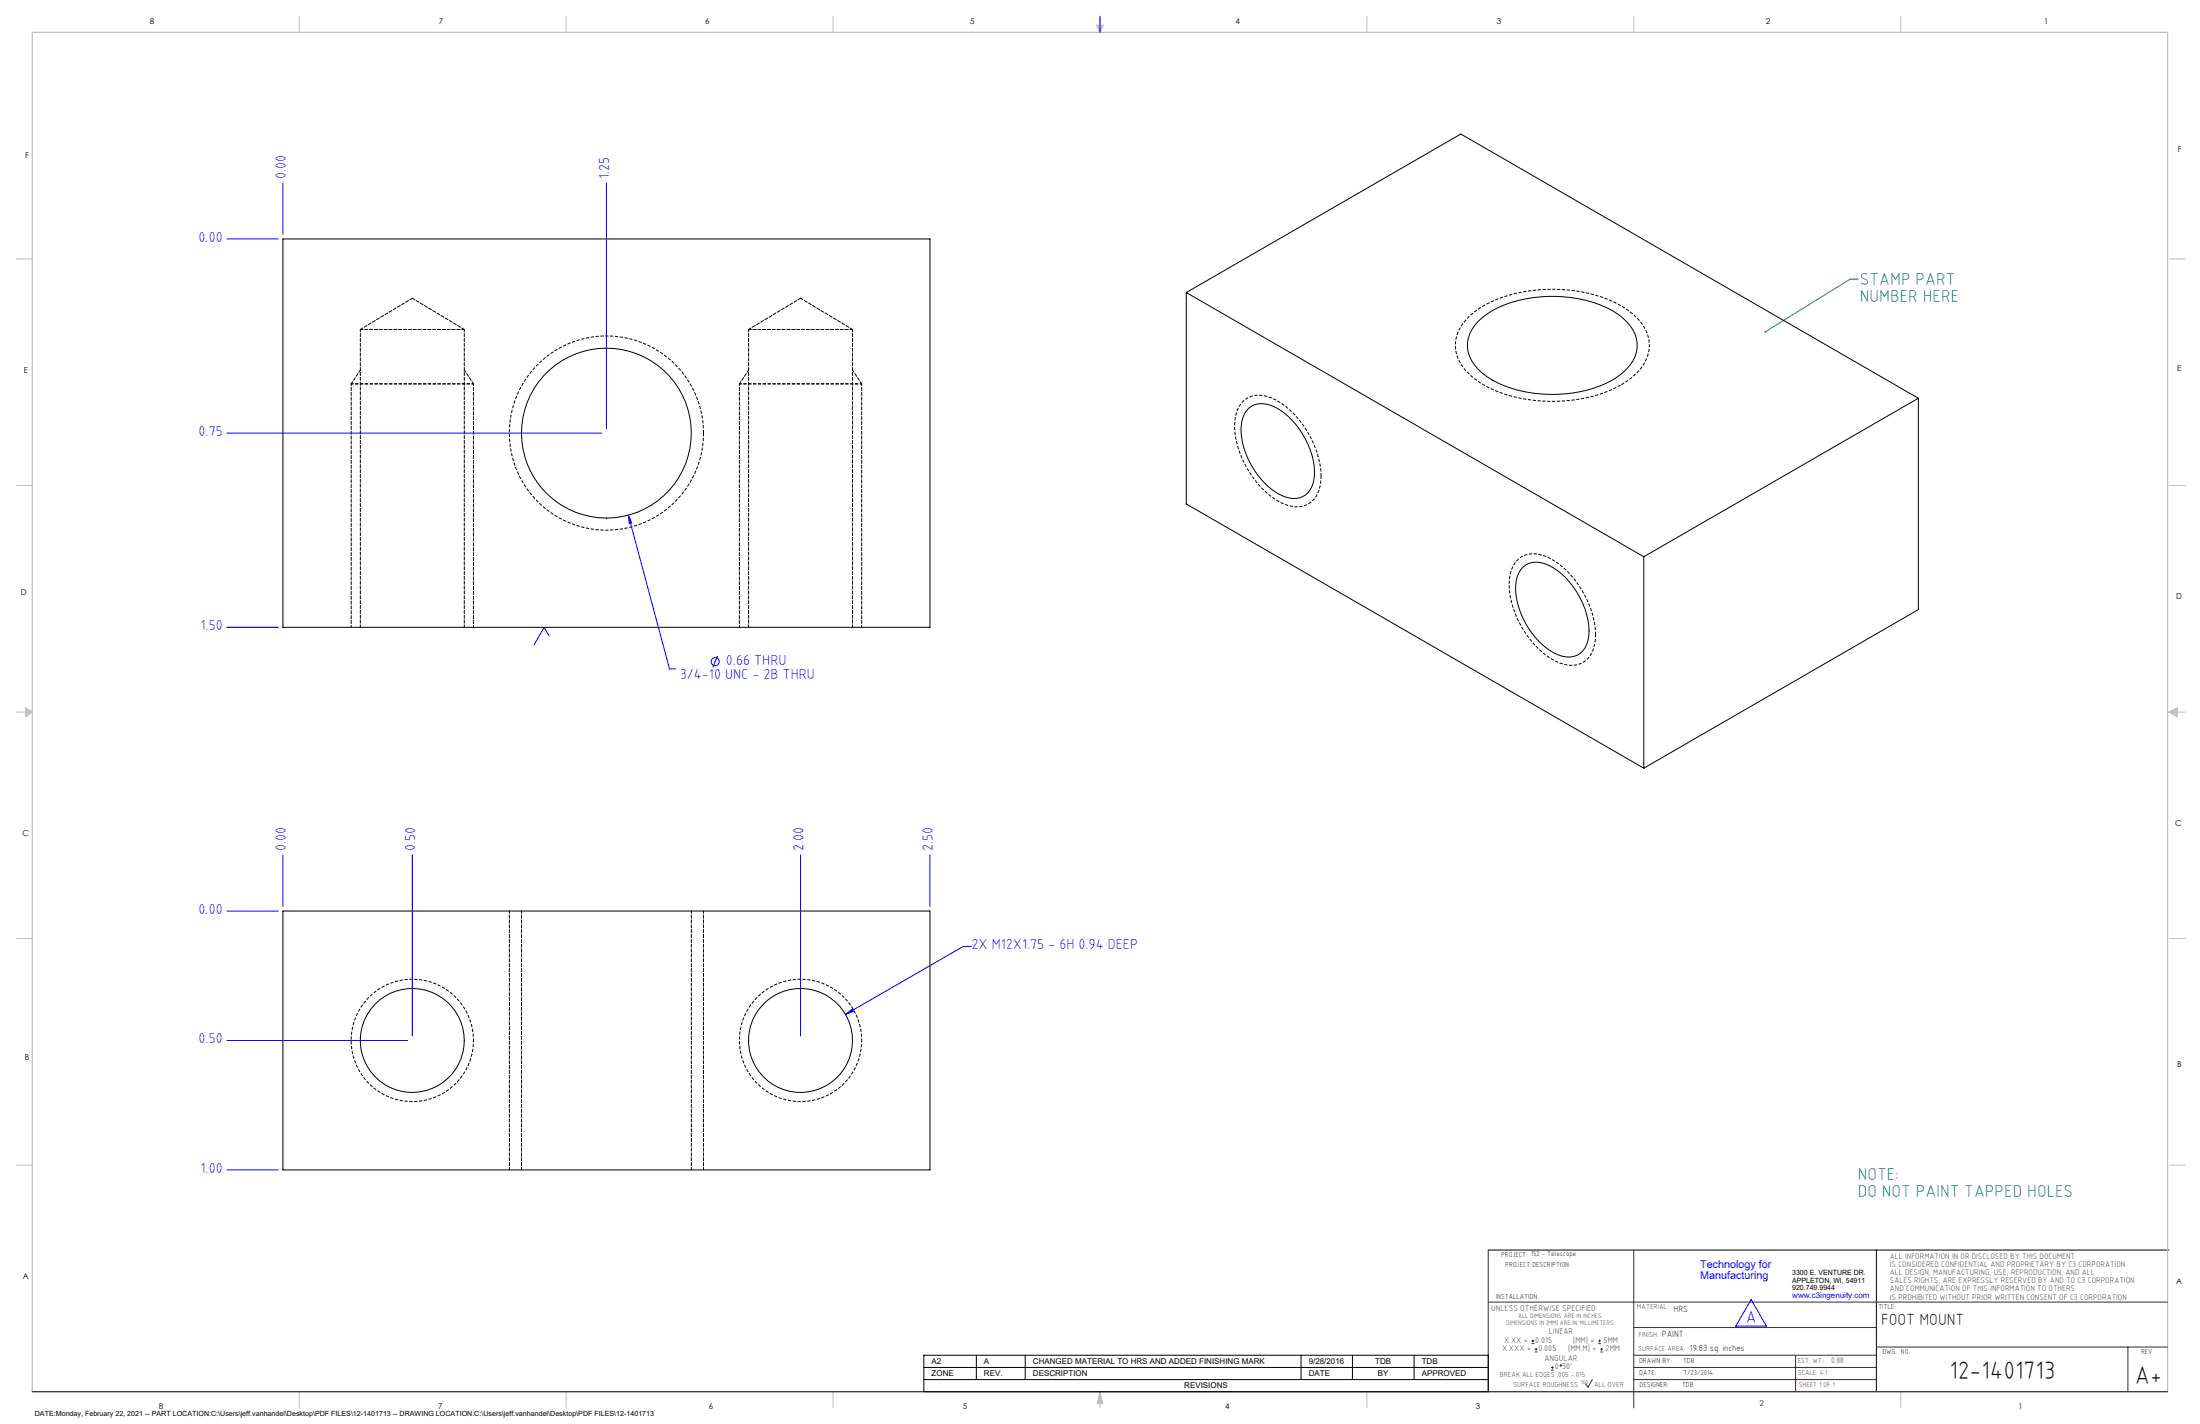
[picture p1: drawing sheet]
<svg xmlns="http://www.w3.org/2000/svg" width="864mm" height="559mm" viewBox="0 0 864 559" stroke-linecap="round" stroke-linejoin="round" font-family="sans-serif">
<path d="M584.2 490.5h267.3M736.6 490.5v55.6M362.7 531.8h221.5v14.3h-221.5zM362.7 536.6h221.5M383.3 531.8v9.6M402.4 531.8v9.6M510.7 531.8v9.6M530.9 531.8v9.6M555.1 531.8v9.6M362.7 541.4h221.5" fill="none" stroke="#000" stroke-width=".39"/>
<g fill="none" stroke="#c0c0c0" stroke-width=".39">
<path d="M117.5 6.4v6.3M222.2 6.4v6.3M327 6.4v6.3M430.4 9.9h2.7l-1.3 2.8zM430.9 9.9l.9 2.8M431.2 9.9l.6 2.8M432.1 9.9l-.3 2.8M432.6 9.9l-.8 2.8M536.6 6.4v6.3M641.3 6.4v6.3M746.1 6.4v6.3M6.3 101.6h6.4"/>
<path d="M851.5 101.6h6.3M6.3 190.5h6.4M851.5 190.5h6.3M6.3 279.4h6.4M10.1 277.7l2.6 1.7-2.6 1.9zM10.1 278.2l2.6 1.2M10.1 278.8l2.6 .6M12.7 279.4l-2.6 1.2M12.7 279.4l-2.6 .5M851.5 279.4h6.3M851.5 279.4l3.1 .5M851.5 279.4l3.1 1.2"/>
<path d="M851.5 279.4l3.1-1.7v3.6zM854.6 278.8l-3.1 .6M854.6 278.2l-3.1 1.2M6.3 368.3h6.4M851.5 368.3h6.3M6.3 457.2h6.4M851.5 457.2h6.3M117.5 546.1v6.4M222.2 546.1v6.4M327 546.1v6.4M431.8 546.1v6.4M431.8 546.1l1.1 4.5h-2.2z"/>
<path d="M431.8 546.1l.6 4.5M431.8 546.1l-.9 4.5M431.8 546.1l-.4 4.5M431.8 546.1l.3 4.5M536.6 546.1v6.4M746.1 546.1v6.4"/>
</g>
<path d="M12.7 546.1v-533.4h838.2v533.4" fill="none" stroke="#c0c0c0" stroke-width=".5"/>
<g fill="none" stroke="#00f" stroke-width=".39">
<path d="M431.8 6.4v6.3M111.1 71.8v20.2M238.1 71.8v96.4M89 93.8h20.3M89 170h147.3M246.7 202.1l1.3 3.1-1 .3zM246.7 202.1l16.1 60.4h2.4M89 246.2h20.3M215.6 249.6l-2-3.4-3.9 6.8M281.7 257.4l-1.9 4.5M111.1 335.5v20.2M161.9 335.5v71"/>
<path d="M314.3 335.5v71M365.1 335.5v20.2M89 357.5h20.3M381.4 371.4h-3.2l-46.3 26.7M331.9 398.1l2.6-2.1 .5 .9zM89 408.3h71.1M89 459.1h20.3M687.4 510l6 10.4h-12z"/>
<circle cx="280.7" cy="259.6" r="1.59"/>
</g>
<path d="M584.2 490.5v55.6M641.3 490.7v61.8M584.2 511h266.7M641.3 520.9h95.3M641.3 531.8h95.3M641.3 536.6h95.3M704.8 531.8v14.3M736.6 528.6h114.3M835.3 528.6v17.5M625.1 541.4l-1.7 2.9-1-1.2M641.3 541.4h95.3" fill="none" stroke="#382c30" stroke-width=".39"/>
<path d="M12.7 546.1h838.2" fill="none" stroke="#382c30" stroke-width=".5"/>
<path d="M518.6 186.8a12.1 12.1 0 0 1-5.3 11.2 12.5 12.5 0 0 1-12.7-2 37.8 37.8 0 0 1-16-28.8 12.1 12.1 0 0 1 5.4-11.2 12.5 12.5 0 0 1 12.6 2 37.8 37.8 0 0 1 16 28.8M626.3 249a12.1 12.1 0 0 1-5.3 11.2 12.5 12.5 0 0 1-12.6-2 37.8 37.8 0 0 1-16-28.8 12.1 12.1 0 0 1 5.3-11.2 12.5 12.5 0 0 1 12.7 2 37.8 37.8 0 0 1 15.9 28.8" fill="none" stroke="#000" stroke-width=".39" stroke-dasharray="1.3 .6" stroke-dashoffset=".1" stroke-linecap="butt"/>
<path d="M636.3 151.1a59.7 59.7 0 0 1-53.3 .3 20.5 20.5 0 0 1-11.6-14.1 16.4 16.4 0 0 1 7.6-15.1 52.4 52.4 0 0 1 33.4-8.6 48 48 0 0 1 28.8 9.8 14.9 14.9 0 0 1 5.2 17.3 22.9 22.9 0 0 1-10.1 10.4" fill="none" stroke="#000" stroke-width=".39" stroke-dasharray="1.3 .6" stroke-dashoffset="-.2" stroke-linecap="butt"/>
<path d="M138 150.6h47.9M290.4 150.6h47.9M185.9 408.3a24 24 0 0 0-35.6-21 24 24 0 0 0-1.2 41.3 24 24 0 0 0 36.7-18.9l.1-1.4M338.3 408.3a24 24 0 0 0-35.6-21 24 24 0 0 0-1.2 41.3 24 24 0 0 0 36.7-18.9l.1-1.4" fill="none" stroke="#000" stroke-width=".39" stroke-dasharray="1.3 .6" stroke-dashoffset=".5" stroke-linecap="butt"/>
<path d="M276.2 169.9a38.1 38.1 0 0 0-56.6-33.3 38.1 38.1 0 0 0-1.7 65.6 38.1 38.1 0 0 0 58.2-30.3l.1-2" fill="none" stroke="#000" stroke-width=".39" stroke-dasharray="1.3 .6" stroke-linecap="butt"/>
<path d="M141.5 145.2l-3.6 5.4M185.9 150.6l-3.6-5.4M293.9 145.2l-3.6 5.4M338.3 150.6l-3.6-5.4" fill="none" stroke="#000" stroke-width=".39" stroke-dasharray="1.3 .6" stroke-dashoffset=".2"/>
<path d="M137.9 150.6v95.5M290.3 150.6v95.5M185.9 246.1v-95.5M338.3 246.1v-95.5" fill="none" stroke="#000" stroke-width=".39" stroke-dasharray="1.3 .6" stroke-dashoffset=".5"/>
<path d="M137.9 150.6h.1M290.3 150.6h.1" fill="none" stroke="#000" stroke-width=".39" stroke-dasharray="1.3 .6"/>
<path d="M200 357.5v101.6M276.2 459.1v-101.6" fill="none" stroke="#000" stroke-width=".39" stroke-dasharray="1.3 .6" stroke-dashoffset=".3"/>
<path d="M729.4 109.5h-3.1l-33.4 20.7" fill="none" stroke="#008080" stroke-width=".39"/>
<path d="M692.6 130a.34 .34 0 0 1 .6 0 .34 .34 0 0 1-.1 .5 .34 .34 0 0 1-.5-.1l.3-.2-.3 .2z" fill="#008080"/>
<path d="M331.9 398.1l3.1-1.2-.5-.9zM246.7 202.1l.3 3.4 1-.3z" fill="#00f"/>
<g fill="none" stroke="#000" stroke-width=".39">
<path d="M111.1 93.8h254v152.4h-254zM465.7 114.8l179.6 103.7M465.7 114.8l107.7-62.2 179.6 103.7M465.7 114.8v83l179.6 103.6M580.2 126.2a39.2 39.2 0 0 1 24.5-9.7 49.1 49.1 0 0 1 30.3 6.7 14.6 14.6 0 0 1 7.4 15 20.1 20.1 0 0 1-11.7 12.1 52.5 52.5 0 0 1-44.9-1.1 17.4 17.4 0 0 1-9.7-12.8 13.3 13.3 0 0 1 4.1-10.2zM753 156.3l-107.7 62.2M753 156.3v82.9l-107.7 62.2M490.1 160.3a9.6 9.6 0 0 1 11.9 .3 31.2 31.2 0 0 1 13.9 26.7 8.1 8.1 0 0 1-8.9 8.3 22.1 22.1 0 0 1-14.5-10.9 26.3 26.3 0 0 1-4.7-20.5l.6-1.5zM645.3 218.5v82.9M597.9 222.5a8.7 8.7 0 0 1 10.2-.6 31 31 0 0 1 15.6 27.5 8.1 8.1 0 0 1-8.9 8.4 22.2 22.2 0 0 1-14.5-10.9 26.4 26.4 0 0 1-4.7-20.5l1.3-2.8zM111.1 357.5h254v101.6h-254z"/>
<circle cx="238" cy="170" r="33.3"/>
<circle cx="161.8" cy="408.3" r="20.4"/>
<circle cx="314.2" cy="408.3" r="20.4"/>
</g>
<path d="M141.5 129.3v116.8M293.9 129.3v116.8M182.3 246.1v-116.8M334.7 246.1v-116.8M204.7 357.5v101.6M271.4 459.1v-101.6" fill="none" stroke="#000" stroke-width=".39" stroke-dasharray="1.3 .6" stroke-dashoffset=".3"/>
<path d="M161.9 117l-20.4 12.3M314.3 117l-20.4 12.3M182.3 129.3h-40.8M182.3 129.3l-20.4-12.3M334.7 129.3h-40.8M334.7 129.3l-20.4-12.3" fill="none" stroke="#000" stroke-width=".39" stroke-dasharray="1.3 .6" stroke-dashoffset=".2"/>
<g fill="none" stroke="#382c30" stroke-width=".39">
<path d="M601.2 527.3h1.1M601.2 526.2h1.1M601.7 525.7v1M602.5 530.5h1M602.5 529.5h1M603 529v1M608.9 537.7h1M608.9 536.6h1M609.4 536.1v1.1M627.4 527.3h1M627.4 526.2h1M627.9 525.7v1"/>
<path d="M628.2 530.5h1M628.2 529.5h1M628.7 529v1"/>
<circle cx="612.7" cy="535.9" r=".27"/>
</g>
<g font-size="9.9">
<text x="765.2" y="541.1">12-1401713</text>
<text x="838" y="543.2">A+</text>
</g>
<g font-size="6.8" fill="#008080">
<text x="730.1" y="111.8">STAMP PART</text>
<text x="730.1" y="118.7">NUMBER HERE</text>
<text x="729.2" y="463">NOTE:</text>
<text x="729.2" y="469.8">DO NOT PAINT TAPPED HOLES</text>
</g>
<text font-size="6.8" fill="#00f" x="685.3" y="519.2">A</text>
<text font-size="6.3" x="738.4" y="519.9">FOOT MOUNT</text>
<g font-size="5.7" fill="#00f">
<text x="112.2" y="70.2" transform="rotate(-90 112.2 70.2)">0.00</text>
<text x="239.2" y="70.2" transform="rotate(-90 239.2 70.2)">1.25</text>
<text x="78" y="94.9">0.00</text>
<text x="78" y="171.1">0.75</text>
<text x="78.7" y="247.3">1.50</text>
<text x="285" y="260.8">0.66 THRU</text>
<text x="266.8" y="266.4">3/4-10 UNC - 2B THRU</text>
<text x="112.2" y="333.9" transform="rotate(-90 112.2 333.9)">0.00</text>
<text x="163" y="333.9" transform="rotate(-90 163 333.9)">0.50</text>
<text x="315.4" y="333.9" transform="rotate(-90 315.4 333.9)">2.00</text>
<text x="366.2" y="333.9" transform="rotate(-90 366.2 333.9)">2.50</text>
<text x="78" y="358.6">0.00</text>
<text x="381.4" y="372.5">2X M12X1.75 - 6H 0.94 DEEP</text>
<text x="78" y="409.4">0.50</text>
<text x="78.7" y="460.2">1.00</text>
</g>
<g font-size="4.2" fill="#00f">
<text x="667.4" y="497.7">Technology for</text>
<text x="667.4" y="502">Manufacturing</text>
</g>
<g font-size="3.5">
<text x="657" y="514.9">HRS</text>
<text x="652.4" y="524.7">PAINT</text>
<text x="663.3" y="530.1">19.83 sq. inches</text>
</g>
<g font-size="3.3" fill="#382c30">
<text x="585.4" y="514.4">UNLESS OTHERWISE SPECIFIED:</text>
<text x="590.4" y="526.8">X.XX =</text>
<text x="602.6" y="526.8">0.015</text>
<text x="608" y="523.6">LINEAR</text>
<text x="617.5" y="526.8">[MM] =</text>
<text x="628.8" y="526.8">.5MM</text>
<text x="589.6" y="530.1">X.XXX =</text>
<text x="603.9" y="530.1">0.005</text>
<text x="606.3" y="534">ANGULAR</text>
<text x="615.5" y="530.1">[MM.M] =</text>
<text x="629.6" y="530.1">.2MM</text>
<text x="610.3" y="537.3">0</text>
<text x="613.2" y="537.3">30'</text>
</g>
<g font-size="3.2">
<text x="58.8" y="9.6">8</text>
<text x="172.3" y="9.5">7</text>
<text x="276.8" y="9.5">6</text>
<text x="380.9" y="9.6">5</text>
<text x="485" y="9.5">4</text>
<text x="587.5" y="9.5">3</text>
<text x="693.1" y="9.5">2</text>
<text x="802.4" y="9.5">1</text>
<text x="854.9" y="59.8">F</text>
<text x="9.9" y="62">F</text>
<text x="9.3" y="146.5">E</text>
<text x="854.7" y="145.5">E</text>
<text x="8.2" y="233.6">D</text>
<text x="854.3" y="234.9">D</text>
<text x="8.9" y="328.1">C</text>
<text x="853.9" y="324.1">C</text>
<text x="9.7" y="415.8">B</text>
<text x="854.6" y="418.6">B</text>
<text x="9" y="502">A</text>
<text x="854.3" y="503.9">A</text>
<text x="62.3" y="552.9">8</text>
<text x="172" y="552.9">7</text>
<text x="278.3" y="552.9">6</text>
<text x="377.9" y="552.8">5</text>
<text x="481" y="552.8">4</text>
<text x="579.3" y="552.8">3</text>
<text x="792.4" y="552.8">1</text>
</g>
<g font-size="3.2" fill="#382c30">
<text x="741.9" y="494.1">ALL INFORMATION IN OR DISCLOSED BY THIS DOCUMENT</text>
<text x="741.9" y="497.3">IS CONSIDERED CONFIDENTIAL AND PROPRIETARY BY C3 CORPORATION.</text>
<text x="741.9" y="500.4">ALL DESIGN, MANUFACTURING, USE, REPRODUCTION, AND ALL</text>
<text x="741.9" y="503.6">SALES RIGHTS, ARE EXPRESSLY RESERVED BY AND TO C3 CORPORATION</text>
<text x="741.9" y="506.8">AND COMMUNICATION OF THIS INFORMATION TO OTHERS</text>
<text x="741.9" y="510">IS PROHIBITED WITHOUT PRIOR WRITTEN CONSENT OF C3 CORPORATION</text>
<text x="718.8" y="534.7">0.88</text>
<text x="690.7" y="551.6">2</text>
</g>
<text font-size="3.1" fill="#00f" x="703.5" y="509.2">www.c3ingenuity.com</text>
<g font-size="3.1">
<text x="365.7" y="535.3">A2</text>
<text x="386.3" y="535.3">A</text>
<text x="405.5" y="535.3">CHANGED MATERIAL TO HRS AND ADDED FINISHING MARK</text>
<text x="513.7" y="535.3">9/28/2016</text>
<text x="539.9" y="535.3">TDB</text>
<text x="558.1" y="535.3">TDB</text>
<text x="365.7" y="540">ZONE</text>
<text x="386.3" y="540">REV.</text>
<text x="405.5" y="540">DESCRIPTION</text>
<text x="464.9" y="544.8">REVISIONS</text>
<text x="513.7" y="540">DATE</text>
<text x="540.9" y="540">BY</text>
<text x="558.1" y="540">APPROVED</text>
</g>
<g font-size="2.8">
<text x="589.2" y="493.3">PROJECT: 152 - Telescope</text>
<text x="590.9" y="497.3">PROJECT DESCRIPTION:</text>
<text x="703.5" y="500.5">3300 E. VENTURE DR.</text>
<text x="703.5" y="503.3">APPLETON, WI, 54911</text>
<text x="587.1" y="509.6">INSTALLATION:</text>
<text x="703.5" y="506.2">920.749.9944</text>
<text x="737.3" y="513.8">TITLE:</text>
<text x="738.9" y="531.5">DWG. NO.</text>
<text x="840.5" y="531.3">REV</text>
<text x="643.4" y="534.9">DRAWN BY:</text>
<text x="643.5" y="539.7">DATE:</text>
<text x="660.7" y="534.7">TDB</text>
<text x="660.9" y="539.6">7/23/2014</text>
<text x="643.6" y="544.4">DESIGNER:</text>
<text x="660.3" y="544.3">TDB</text>
<text x="13.7" y="555.5">DATE:Monday, February 22, 2021 -- PART LOCATION:C:\Users\jeff.vanhandel\Desktop\PDF FILES\12-1401713 -- DRAWING LOCATION:C:\Users\jeff.vanhandel\Desktop\PDF FILES\12-1401713</text>
</g>
<g font-size="2.8" fill="#382c30">
<text x="642.6" y="513.8">MATERIAL:</text>
<text x="643.2" y="524.8">FINISH:</text>
<text x="643.1" y="530.1">SURFACE AREA:</text>
<text x="705.7" y="534.7">EST. WT.:</text>
<text x="705.7" y="539.7">SCALE: 4:1</text>
<text x="588.8" y="540.5">BREAK ALL EDGES .005 -.015</text>
<text x="594" y="544.2">SURFACE ROUGHNESS</text>
<text x="625.8" y="544.2">ALL OVER</text>
<text x="706.1" y="544.4">SHEET 1 OF 1</text>
</g>
<g font-size="2.5" fill="#382c30">
<text x="591.2" y="520.1">DIMENSIONS IN [MM] ARE IN MILLIMETERS</text>
<text x="595.9" y="517.3">ALL DIMENSIONS ARE IN INCHES</text>
</g>
<text font-size="2.2" fill="#382c30" x="620.6" y="542.9">160</text>
</svg>
